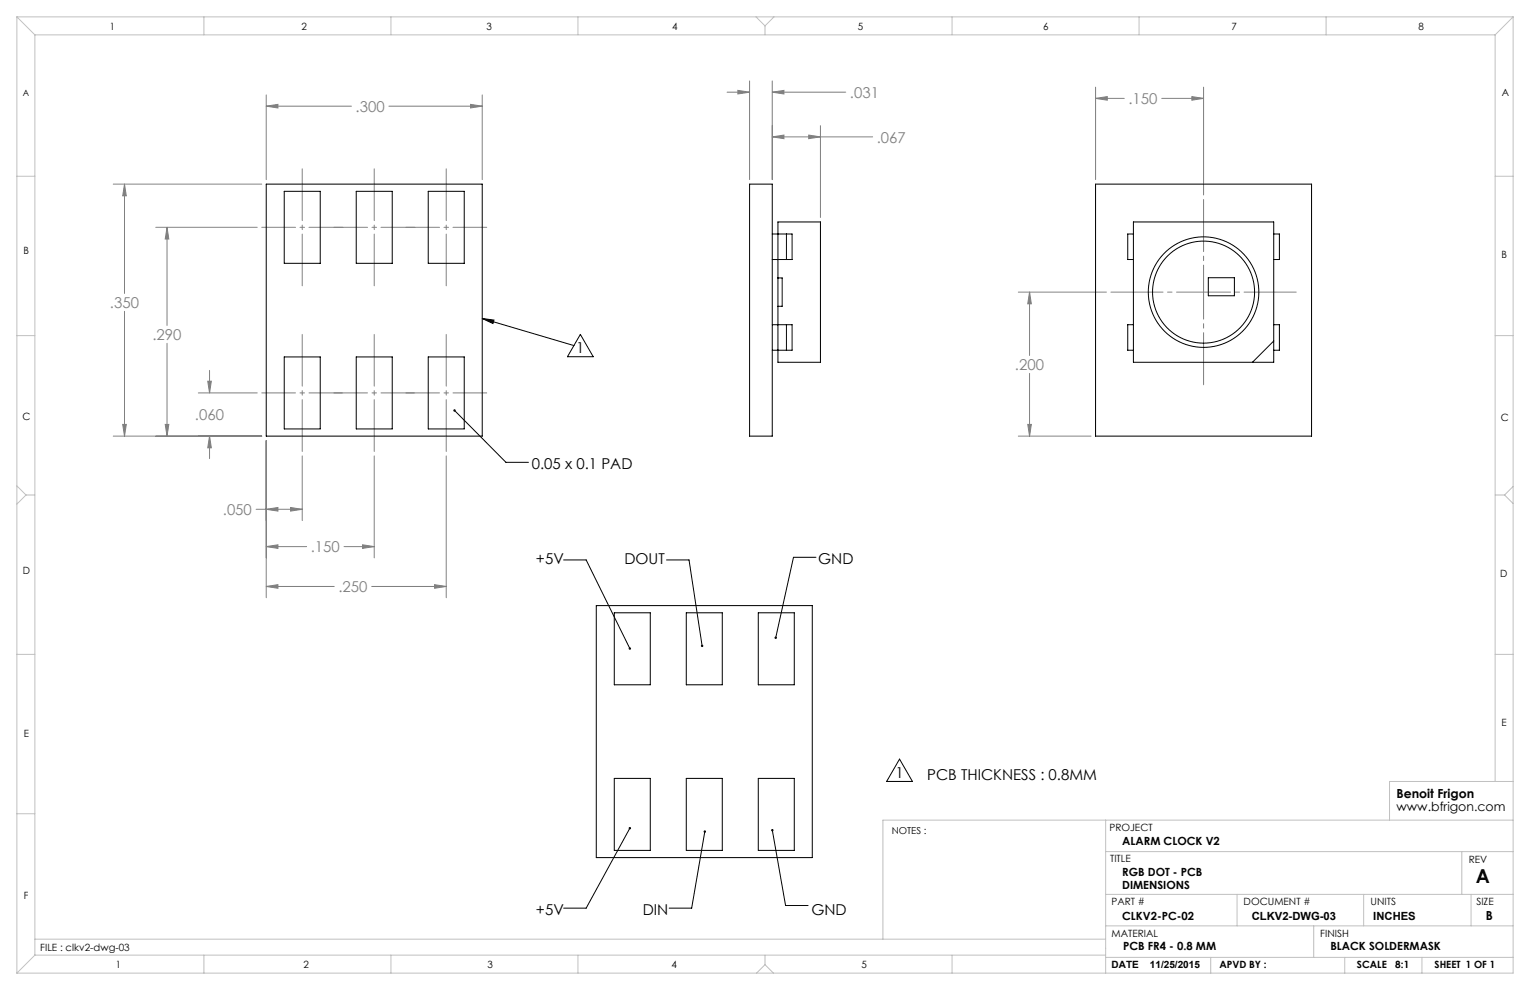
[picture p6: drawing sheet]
<svg xmlns="http://www.w3.org/2000/svg" width="432mm" height="279mm" viewBox="0 0 432 279" stroke-linecap="round" stroke-linejoin="round" font-family="sans-serif">
<path d="M136.1 89.9l3.3 .4-.3 1zM136.1 89.9l25.9 7.6M163.8 94.4l3.6 6.3h-7.3zM128.3 115.8l14.5 14.7h6.3M159.1 158h6.3l12.4 25M188.1 158h6.4l3.7 24.3M230.3 157.3h-6.4l-5 22.7M253.9 214.2l3.6 6.3h-7.3zM177.8 233.7l-12.4 22.6h-6.3M198.9 234.7l-3.7 21.6h-6.3M218 234.3l3.7 21.3h6.4" fill="none" stroke="#000" stroke-width=".28"/>
<g fill="none" stroke="#808080" stroke-width=".28">
<path d="M75.1 26.8v23.9M75.1 30h24.1M75.1 30l3.3-.5v1zM109.7 30h26.4M132.8 29.5l3.3 .5-3.3 .5zM136.1 26.8v23.9M205.2 26h6.3M208.2 25.5l3.3 .5-3.3 .5zM211.5 22.8v27.9M217.9 22.8v27.9M217.9 26h20.8M217.9 38.6h28.4"/>
<path d="M217.9 26l3.3-.5v1zM217.9 38.6l3.3-.5v1zM228.2 38.1l3.3 .5-3.3 .5zM231.5 35.5v25.9M309.2 24.6v26.1M309.2 27.8h8.1M309.2 27.8l3.3-.5v1zM327.9 27.8h11.8M336.4 27.3l3.3 .5-3.3 .5zM339.7 24.6v30.4M32 52h41.9M35.1 52v30.8"/>
<path d="M35.1 52l.5 3.3h-1zM44 64.2h28.6M47.1 64.2v27.7M47.1 64.2l.5 3.3h-1zM35.1 87.9v35.2M47.1 96.9v26.2M287.4 82.4h24.9M290.6 82.4v17.9M290.6 82.4l.5 3.3h-1zM34.6 119.8h1l-.5 3.3zM46.6 119.8h1l-.5 3.3zM56 110.9h16.6"/>
<path d="M58.6 107.6h1l-.5 3.3zM59.1 104.5v6.4M290.1 119.8h1l-.5 3.3zM290.6 105.4v17.7M32 123.1h41.9M59.1 123.1l.5 3.3h-1zM59.1 123.1v6.3M75.1 124.4v44.3M85.3 128.7v18.2M105.6 128.7v28.7M125.9 128.7v40M287.4 123.1h20.5"/>
<path d="M72.3 143.7h13M75.1 154.3h11.4M75.1 143.7l3.3-.5v1zM75.1 154.3l3.3-.5v1zM82 143.2l3.3 .5-3.3 .5zM97.1 154.3h8.5M102.3 153.8l3.3 .5-3.3 .5zM75.1 165.5h19.2M75.1 165.5l3.3-.5v1zM104.9 165.5h21M122.6 165l3.3 .5-3.3 .5z"/>
</g>
<path d="M85.3 80.7v-33.1M105.6 80.7v-33.1M125.9 80.7v-33.1M85.3 127.4v-33M105.6 127.4v-33M125.9 127.4v-33" fill="none" stroke="#808080" stroke-width=".28" stroke-dasharray="15.2 1.3 1.3 1.3" stroke-dashoffset=".6"/>
<path d="M96.7 64.2h-22.8M117 64.2h-22.8M137.4 64.2h-22.9M96.7 110.9h-22.8M117 110.9h-22.8M137.4 110.9h-22.9" fill="none" stroke="#808080" stroke-width=".28" stroke-dasharray="15.2 1.3 1.3 1.3" stroke-dashoffset="5.7"/>
<path d="M339.7 56.3v52.3M365.8 82.4h-52.3" fill="none" stroke="#808080" stroke-width=".28" stroke-dasharray="15.2 1.3 1.3 1.3" stroke-dashoffset=".5"/>
<g fill="none" stroke="#c0c0c0" stroke-width=".28">
<path d="M4.8 4.8l5 5M4.8 4.8h422.2M4.8 4.8v269.8M9.8 9.8h412.2M9.8 9.8v259.8M57.5 4.8v5M110.3 4.8v5M163.1 4.8v5M213.4 4.8l2.5 2.5M215.9 7.3v2.5M218.4 4.8l-2.5 2.5M268.7 4.8v5"/>
<path d="M321.5 4.8v5M374.3 4.8v5M422 9.8v210.7M427 4.8l-5 5M427 4.8v269.8h-422.2M4.8 49.7h5M422 49.7h5M4.8 94.7h5M422 94.7h5M4.8 137.1l2.5 2.6M7.3 139.7l-2.5 2.6M7.3 139.7h2.5"/>
<path d="M422 139.7h2.6M424.6 139.7l2.4 2.4M427 137.3l-2.4 2.4M4.8 184.7h5M422 184.7h5M4.8 229.7h5M312 231.5v43.1M427 231.5h-177.8v33.6M427 220.5h-34.8v11M312 240.3h115M312 252.4h115M349.1 252.4v8.9"/>
<path d="M384.9 252.4v8.9M412.6 240.3v12.1M415.2 252.4v8.9M9.8 265.1h302.2M9.8 269.6l-5 5M9.8 269.6h302.2M57.5 269.6v5M110.3 269.6v5M163.1 269.6v5M215.9 272.2l-2.4 2.4M215.9 272.2l2.4 2.4M215.9 269.6v2.6"/>
<path d="M268.7 269.6v5M312 270.2h115M312 261.3h115M341.7 270.2v4.4M370.8 261.3v8.9M379.5 270.2v4.4M401.3 270.2v4.4"/>
</g>
<path d="M136.1 89.9l3.3 .4-.3 1zM128 115.6a.34 .34 0 0 0 .2 .6 .34 .34 0 0 0 .4-.4 .34 .34 0 0 0-.5-.3l.2 .3zM177.5 233.5a.34 .34 0 0 0 0 .5 .34 .34 0 0 0 .5-.1 .34 .34 0 0 0-.1-.5l-.1 .3 .1-.3zM198.7 234.5a.34 .34 0 0 0 0 .5 .34 .34 0 0 0 .5-.2 .34 .34 0 0 0-.2-.4l-.1 .3 .1-.3zM217.8 234a.34 .34 0 0 0 0 .6 .34 .34 0 0 0 .5-.2 .34 .34 0 0 0-.4-.4l.1 .3-.1-.3zM218.7 179.7l-.1 .3 .2 .3 .1-.3-.1 .3a.34 .34 0 0 0 .5-.4 .34 .34 0 0 0-.6-.2zM197.9 182v.5l.3 .1v-.3v.3h.2v-.5zM177.5 182.8v.5h.4l-.1-.3 .2 .3v-.5z" fill="#000"/>
<path d="M34.6 119.8h1l-.5 3.3zM35.1 52l.5 3.3h-1zM75.1 30l3.3-.5v1zM132.8 29.5l3.3 .5-3.3 .5zM59.1 123.1l.5 3.3h-1zM58.6 107.6h1l-.5 3.3zM46.6 119.8h1l-.5 3.3zM47.1 64.2l.5 3.3h-1zM75.1 143.7l3.3-.5v1zM82 143.2l3.3 .5-3.3 .5zM75.1 154.3l3.3-.5v1zM102.3 153.8l3.3 .5-3.3 .5zM75.1 165.5l3.3-.5v1zM122.6 165l3.3 .5-3.3 .5zM217.9 26l3.3-.5v1zM208.2 25.5l3.3 .5-3.3 .5zM217.9 38.6l3.3-.5v1zM228.2 38.1l3.3 .5-3.3 .5zM309.2 27.8l3.3-.5v1zM336.4 27.3l3.3 .5-3.3 .5zM290.1 119.8h1l-.5 3.3zM290.6 82.4l.5 3.3h-1z" fill="#808080"/>
<g fill="none" stroke="#000" stroke-width=".28">
<path d="M75.1 52h61v71.1h-61zM80.2 54h10.2v20.3h-10.2zM100.5 54h10.2v20.3h-10.2zM120.9 54h10.1v20.3h-10.1zM211.5 52h6.4v71.1h-6.4zM309.2 52h61v71.1h-61zM217.9 66h4M217.9 73.2h4M219.5 62.6h12v39.6h-12zM219.5 78.4h1.2v8h-1.2M221.9 66h1.6v7.2h-1.6M221.9 66v7.2"/>
<path d="M319.9 66h-1.6v7.2h1.6M319.9 62.6h39.6v39.6h-39.6zM341 78.4h7.4v5.1h-7.4zM359.5 66h1.6v7.2h-1.6M217.9 91.6h4M217.9 98.8h4M221.9 91.6h1.6v7.2h-1.6M221.9 91.6v7.2M319.9 91.6h-1.6v7.2h1.6M359.5 91.6h1.6v7.2h-1.6M359.5 96.2l-6 6M80.2 100.7h10.2v20.4h-10.2z"/>
<path d="M100.5 100.7h10.2v20.4h-10.2zM120.9 100.7h10.1v20.4h-10.1zM168.3 170.9h60.9v71.1h-60.9zM173.4 172.9h10.1v20.4h-10.1zM193.7 172.9h10.1v20.4h-10.1zM214 172.9h10.2v20.4h-10.2zM173.4 219.7h10.1v20.3h-10.1zM193.7 219.7h10.1v20.3h-10.1zM214 219.7h10.2v20.3h-10.2z"/>
<circle cx="339.7" cy="82.4" r="15.6"/>
<circle cx="339.7" cy="82.4" r="14.4"/>
</g>
<text font-size="5.4" x="416.5" y="249.1">A</text>
<g font-size="4.2" fill="#808080">
<text x="239.9" y="27.6">.031</text>
<text x="318.5" y="29.4">.150</text>
<text x="100.4" y="31.6">.300</text>
<text x="247.4" y="40.2">.067</text>
<text x="31" y="87">.350</text>
<text x="43" y="96">.290</text>
<text x="286.5" y="104.5">.200</text>
<text x="55" y="118.6">.060</text>
<text x="62.9" y="145.3">.050</text>
<text x="87.7" y="155.9">.150</text>
<text x="95.5" y="167.1">.250</text>
</g>
<g font-size="4.2">
<text x="162.6" y="99.7">1</text>
<text x="150.1" y="132.3">0.05 x 0.1 PAD</text>
<text x="151.3" y="159.2">+5V</text>
<text x="176.2" y="159.2">DOUT</text>
<text x="230.9" y="159.2">GND</text>
<text x="252.7" y="219.5">1</text>
<text x="261.7" y="220">PCB THICKNESS : 0.8MM</text>
<text x="151.3" y="258.3">+5V</text>
<text x="181.4" y="258.3">DIN</text>
<text x="229" y="258.3">GND</text>
</g>
<g font-size="3.5">
<text x="394.1" y="225.3">Benoit Frigon</text>
<text x="394.1" y="228.8">www.bfrigon.com</text>
<text x="419.3" y="259.7">B</text>
</g>
<g font-size="3.2">
<text x="316.7" y="238.4">ALARM CLOCK V2</text>
<text x="316.7" y="247.3">RGB DOT - PCB</text>
<text x="316.7" y="250.8">DIMENSIONS</text>
<text x="316.7" y="259.7">CLKV2-PC-02</text>
<text x="353.3" y="259.7">CLKV2-DWG-03</text>
<text x="387.6" y="259.7">INCHES</text>
<text x="317" y="268.2">PCB FR4 - 0.8 MM</text>
<text x="375.5" y="268.2">BLACK SOLDERMASK</text>
</g>
<g font-size="2.8">
<text x="31" y="8.5">1</text>
<text x="85.1" y="8.5">2</text>
<text x="137.3" y="8.5">3</text>
<text x="189.7" y="8.5">4</text>
<text x="242.1" y="8.5">5</text>
<text x="294.4" y="8.5">6</text>
<text x="347.6" y="8.5">7</text>
<text x="400.3" y="8.5">8</text>
<text x="423.8" y="27.2">A</text>
<text x="6.7" y="71.8">B</text>
<text x="423.8" y="72.8">B</text>
<text x="6.4" y="118.6">C</text>
<text x="423.5" y="118.9">C</text>
<text x="6.5" y="162.1">D</text>
<text x="423.4" y="163">D</text>
<text x="6.7" y="207.9">E</text>
<text x="423.7" y="204.9">E</text>
<text x="313.1" y="234.6">PROJECT</text>
<text x="313.3" y="243.2">TITLE</text>
<text x="414.5" y="243.6">REV</text>
<text x="6.7" y="253.8">F</text>
<text x="313.7" y="255.3">PART #</text>
<text x="351" y="255.3">DOCUMENT #</text>
<text x="386.8" y="255.3">UNITS</text>
<text x="416.7" y="255.3">SIZE</text>
<text x="11.4" y="268.4">FILE : clkv2-dwg-03</text>
<text x="313.7" y="264.6">MATERIAL</text>
<text x="372.6" y="264.5">FINISH</text>
<text x="32.7" y="273.3">1</text>
<text x="85.7" y="273.3">2</text>
<text x="137.6" y="273.3">3</text>
<text x="189.6" y="273.3">4</text>
<text x="243.2" y="273.2">5</text>
<text x="313.7" y="273.3">DATE</text>
<text x="324.5" y="273.3">11/25/2015</text>
<text x="344.1" y="273.1">APVD BY :</text>
<text x="383" y="273.1">SCALE</text>
<text x="393.8" y="273.1">8:1</text>
<text x="404.9" y="273.1">SHEET 1 OF 1</text>
</g>
<text font-size="2.7" x="251.7" y="235.2">NOTES :</text>
<text font-size="2.5" x="6.4" y="27">A</text>
</svg>
